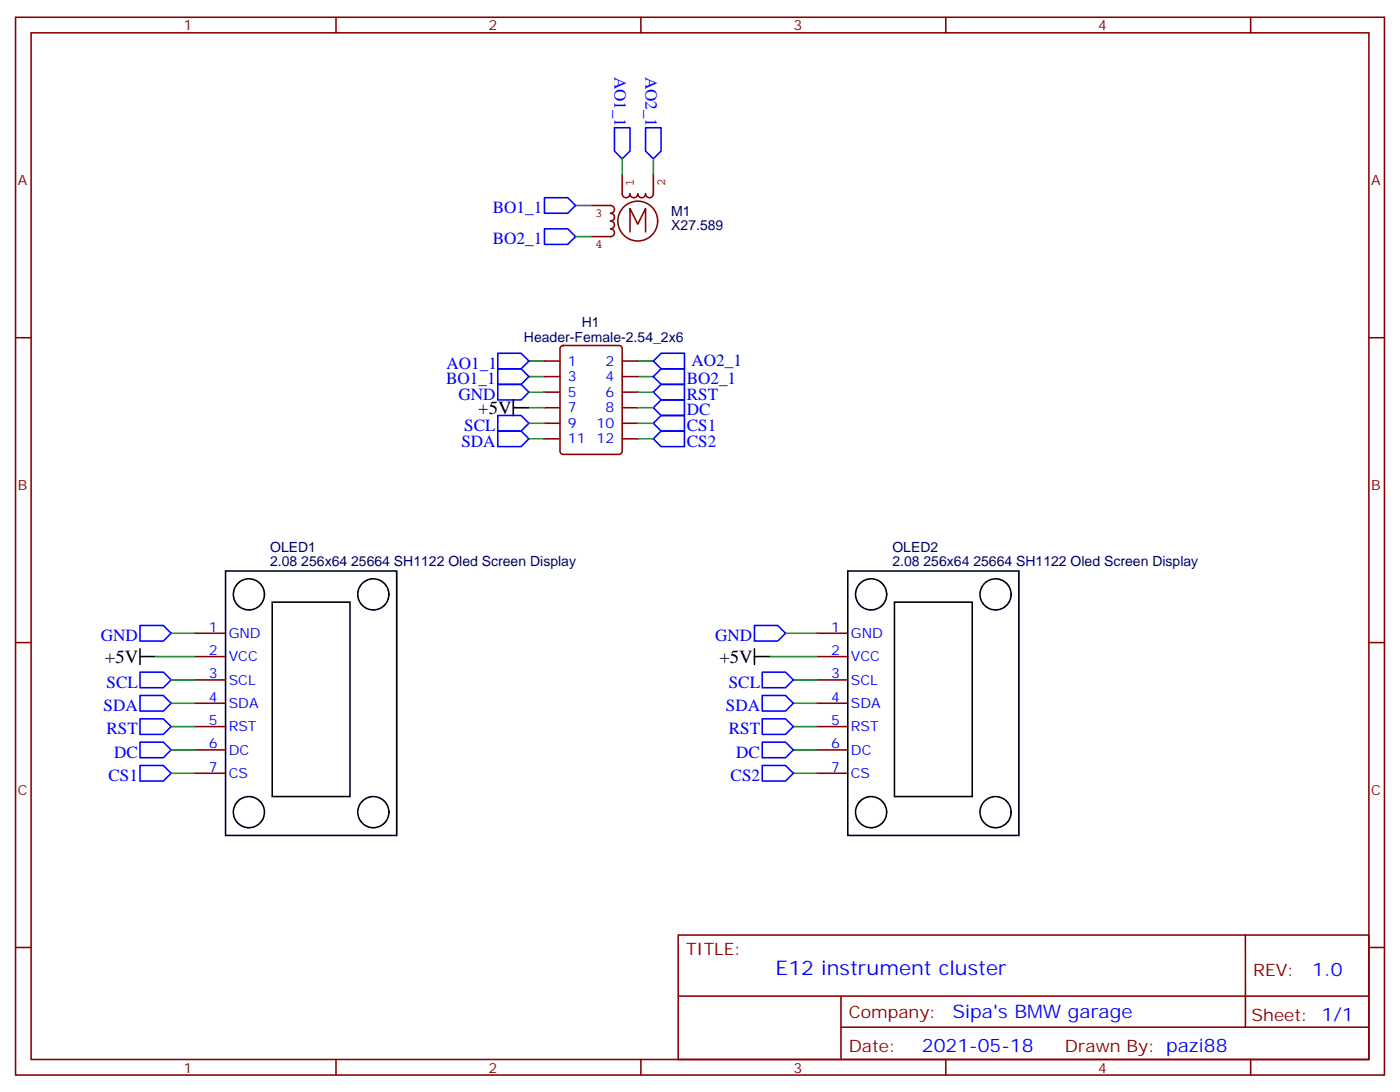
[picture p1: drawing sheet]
<svg xmlns="http://www.w3.org/2000/svg" width="317mm" height="248mm" viewBox="0 0 317 248" stroke-linecap="round" stroke-linejoin="round" font-family="sans-serif">
<g fill="none" stroke="#870000" stroke-width=".35">
<path d="M3.5 3.9h310.5v239.9h-310.5zM7.1 7.4h303.3v232.9h-303.3zM76.2 3.9v3.5M145.3 3.9v3.5M214.5 3.9v3.5M283.6 3.9v3.5M3.5 76.6h3.6M127.2 78.6l.5-.2h12.7a.71 .71 0 0 1 .7 .7v23.2a.76 .76 0 0 1-.7 .7h-12.7a.76 .76 0 0 1-.7-.7v-23.2zM310.4 76.6h3.6M123.5 81.9h3.5M123.5 85.4h3.5M123.5 88.9h3.5"/>
<path d="M123.5 92.5h3.5M123.5 96h3.5M123.5 99.5h3.5M141.1 81.9h3.5M141.1 85.4h3.5M141.1 88.9h3.5M141.1 92.5h3.5M141.1 96h3.5M141.1 99.5h3.5M3.5 145.7h3.6M44.1 143.6h7.1M44.1 148.9h7.1"/>
<path d="M44.1 154.2h7.1M44.1 159.5h7.1M185.2 143.6h7.1M185.2 148.9h7.1M185.2 154.2h7.1M185.2 159.5h7.1M310.4 145.7h3.6M44.1 164.8h7.1M44.1 170.1h7.1M44.1 175.4h7.1M185.2 164.8h7.1M185.2 170.1h7.1"/>
<path d="M185.2 175.4h7.1M3.5 214.9h3.6M153.8 212.1h156.6v28.2h-156.6zM282.4 212.1v20.9M310.4 214.9h3.6M153.8 225.9h156.5M190.7 233h119.6M190.7 225.9v14.1M76.2 240.3v3.5M145.3 240.3v3.5M214.5 240.3v3.5M283.6 240.3v3.5"/>
</g>
<g fill="none" stroke="#850000" stroke-width=".35">
<path d="M141.1 39.5v4.5a.88 .88 0 0 0 .9 .8 .88 .88 0 0 0 .9-.8 .88 .88 0 0 0 .9 .8 .88 .88 0 0 0 .8-.8 .88 .88 0 0 0 .9 .8 .88 .88 0 0 0 .9-.8 .88 .88 0 0 0 .9 .8 .88 .88 0 0 0 .9-.8v-4.5M134.1 46.6h4.4a.88 .88 0 0 1 .8 .9 .88 .88 0 0 1-.8 .9 .88 .88 0 0 1 .8 .8 .88 .88 0 0 1-.8 .9 .88 .88 0 0 1 .8 .9 .88 .88 0 0 1-.8 .9 .88 .88 0 0 1 .8 .9 .88 .88 0 0 1-.8 .9h-4.4M142.9 52.6v-5.3l1.7 3.5 1.8-3.5v5.3"/>
<circle cx="144.6" cy="50.1" r="4.5"/>
</g>
<g fill="none" stroke="#00f" stroke-width=".35">
<path d="M139.3 29h3.6v5.3l-1.8 1.7-1.8-1.7zM146.4 29h3.5v5.3l-1.7 1.7-1.8-1.7zM123.5 51.9h5.3l1.7 1.8-1.7 1.7h-5.3zM123.5 44.8h5.3l1.7 1.8-1.7 1.8h-5.3zM112.9 83.6h5.3l1.7 1.8-1.7 1.8h-5.3zM112.9 80.1h5.3l1.7 1.8-1.7 1.7h-5.3zM112.9 87.2h5.3l1.7 1.7-1.7 1.8h-5.3zM112.9 94.2h5.3l1.7 1.8-1.7 1.8h-5.3zM112.9 97.8h5.3l1.7 1.7-1.7 1.8h-5.3zM149.9 83.6h5.3v3.6h-5.3l-1.7-1.8zM149.9 80.1h5.3v3.5h-5.3l-1.7-1.7zM149.9 87.2h5.3v3.5h-5.3l-1.7-1.8z"/>
<path d="M149.9 90.7h5.3v3.5h-5.3l-1.7-1.7zM149.9 94.2h5.3v3.6h-5.3l-1.7-1.8zM149.9 97.8h5.3v3.5h-5.3l-1.7-1.8zM31.7 141.9h5.3l1.8 1.7-1.8 1.8h-5.3zM31.7 152.4h5.3l1.8 1.8-1.8 1.8h-5.3zM31.7 157.7h5.3l1.8 1.8-1.8 1.8h-5.3zM171.1 141.9h5.3l1.8 1.7-1.8 1.8h-5.3zM172.9 157.7h5.3l1.7 1.8-1.7 1.8h-5.3zM172.9 152.4h5.3l1.7 1.8-1.7 1.8h-5.3zM31.7 163h5.3l1.8 1.8-1.8 1.7h-5.3zM31.7 168.3h5.3l1.8 1.8-1.8 1.7h-5.3zM31.7 173.6h5.3l1.8 1.8-1.8 1.7h-5.3z"/>
<path d="M172.9 173.6h5.3l1.7 1.8-1.7 1.7h-5.3zM172.9 168.3h5.3l1.7 1.8-1.7 1.7h-5.3zM172.9 163h5.3l1.7 1.8-1.7 1.7h-5.3z"/>
</g>
<g fill="none" stroke="#008700" stroke-width=".35">
<path d="M141.1 36v3.5M148.2 36v3.5M130.5 46.6h3.6M130.5 53.7h3.6M119.9 85.4h3.6M119.9 81.9h3.6M119.9 88.9h3.6M119.9 92.5h3.6M119.9 96h3.6M119.9 99.5h3.6M144.6 85.4h3.6M144.6 81.9h3.6"/>
<path d="M144.6 88.9h3.6M144.6 92.5h3.6M144.6 96h3.6M144.6 99.5h3.6M35.3 148.9h8.8M38.8 143.6h5.3M38.8 154.2h5.3M38.8 159.5h5.3M174.6 148.9h10.6M178.2 143.6h7M179.9 154.2h5.3M179.9 159.5h5.3"/>
<path d="M38.8 164.8h5.3M38.8 170.1h5.3M38.8 175.4h5.3M179.9 164.8h5.3M179.9 170.1h5.3M179.9 175.4h5.3"/>
</g>
<g fill="none" stroke="#000" stroke-width=".35">
<path d="M116.4 92.5h3.5M116.4 90.7v3.5M51.2 129.5h38.8v60h-38.8zM61.7 136.6h17.7v44.1h-17.7zM192.3 129.5h38.8v60h-38.8zM202.8 136.6h17.7v44.1h-17.7zM31.7 148.9h3.6M31.7 147.1v3.6M171.1 148.9h3.5M171.1 147.1v3.6"/>
<circle cx="56.4" cy="134.8" r="3.5"/>
<circle cx="84.7" cy="134.8" r="3.5"/>
<circle cx="197.6" cy="134.8" r="3.5"/>
<circle cx="225.8" cy="134.8" r="3.5"/>
<circle cx="56.4" cy="184.2" r="3.5"/>
<circle cx="84.7" cy="184.2" r="3.5"/>
<circle cx="197.6" cy="184.2" r="3.5"/>
<circle cx="225.8" cy="184.2" r="3.5"/>
</g>
<text font-size="4.6" fill="#00f" x="175.9" y="221.1">E12 instrument cluster</text>
<g font-size="4.2">
<text x="108.5" y="93.8">+5V</text>
<text x="23.8" y="150.3">+5V</text>
<text x="163.1" y="150.3">+5V</text>
</g>
<g font-size="4.2" fill="#00f">
<text x="297.6" y="221.3">1.0</text>
<text x="216" y="230.9">Sipa's BMW garage</text>
<text x="209.1" y="238.7">2021-05-18</text>
</g>
<g font-size="3.9" fill="#00f">
<text x="139.3" y="17.4" transform="rotate(90 139.3 17.4)">AO1_1</text>
<text x="146.4" y="17.4" transform="rotate(90 146.4 17.4)">AO2_1</text>
<text x="111.8" y="48.4">BO1_1</text>
<text x="111.8" y="55.4">BO2_1</text>
<text x="101.3" y="83.6">AO1_1</text>
<text x="156.8" y="83.1">AO2_1</text>
<text x="101.2" y="87.2">BO1_1</text>
<text x="155.8" y="87.2">BO2_1</text>
<text x="104" y="90.7">GND</text>
<text x="155.8" y="90.7">RST</text>
<text x="155.8" y="94.2">DC</text>
<text x="104.6" y="101.3">SDA</text>
<text x="105.3" y="97.8">SCL</text>
<text x="155.8" y="97.8">CS1</text>
<text x="155.8" y="101.3">CS2</text>
<text x="22.8" y="145.4">GND</text>
<text x="162.2" y="145.4">GND</text>
<text x="24.2" y="156">SCL</text>
<text x="165.3" y="156">SCL</text>
<text x="23.5" y="161.3">SDA</text>
<text x="164.6" y="161.3">SDA</text>
<text x="24.2" y="166.5">RST</text>
<text x="165.3" y="166.5">RST</text>
<text x="25.9" y="171.8">DC</text>
<text x="167" y="171.8">DC</text>
<text x="24.6" y="177.1">CS1</text>
<text x="165.7" y="177.1">CS2</text>
</g>
<g font-size="3.9" fill="#800">
<text x="155.6" y="216.6">TITLE:</text>
<text x="284.2" y="221.3">REV:</text>
<text x="192.5" y="230.8">Company:</text>
<text x="283.9" y="231.5">Sheet: 1/1</text>
<text x="192.5" y="238.5">Date:</text>
<text x="241.5" y="238.6">Drawn By: pazi88</text>
</g>
<g font-size="3.2" fill="#800">
<text x="41.6" y="6.9">1</text>
<text x="110.8" y="6.9">2</text>
<text x="179.9" y="6.9">3</text>
<text x="249.1" y="6.9">4</text>
<text x="4.1" y="42">A</text>
<text x="311" y="42">A</text>
<text x="4.1" y="111.2">B</text>
<text x="311" y="111.2">B</text>
<text x="4.1" y="180.3">C</text>
<text x="311" y="180.3">C</text>
<text x="41.6" y="243.3">1</text>
<text x="110.8" y="243.3">2</text>
<text x="179.9" y="243.3">3</text>
<text x="249.1" y="243.3">4</text>
</g>
<g font-size="3.2" fill="#000080">
<text x="152.2" y="52.2">X27.589</text>
<text x="152.2" y="49">M1</text>
<text x="118.8" y="77.6">Header-Female-2.54_2x6</text>
<text x="131.9" y="74.1">H1</text>
<text x="61.3" y="125.3">OLED1</text>
<text x="202.4" y="125.3">OLED2</text>
<text x="61.3" y="128.4">2.08 256x64 25664 SH1122 Oled Screen Display</text>
<text x="202.4" y="128.4">2.08 256x64 25664 SH1122 Oled Screen Display</text>
</g>
<g font-size="3.2" fill="#00f">
<text x="128.8" y="82.9">1</text>
<text x="137.3" y="82.9">2</text>
<text x="128.8" y="86.5">3</text>
<text x="128.8" y="90">5</text>
<text x="137.3" y="86.5">4</text>
<text x="137.3" y="90">6</text>
<text x="128.8" y="93.5">7</text>
<text x="137.3" y="93.5">8</text>
<text x="128.8" y="97">9</text>
<text x="128.8" y="100.6">11</text>
<text x="135.3" y="97">10</text>
<text x="135.3" y="100.6">12</text>
<text x="47.4" y="143.3">1</text>
<text x="188.5" y="143.3">1</text>
<text x="47.4" y="148.6">2</text>
<text x="51.9" y="144.7">GND</text>
<text x="51.9" y="150">VCC</text>
<text x="188.5" y="148.6">2</text>
<text x="193" y="144.7">GND</text>
<text x="193" y="150">VCC</text>
<text x="47.4" y="153.8">3</text>
<text x="51.9" y="155.3">SCL</text>
<text x="188.5" y="153.8">3</text>
<text x="193" y="155.3">SCL</text>
<text x="47.4" y="159.1">4</text>
<text x="51.9" y="160.5">SDA</text>
<text x="188.5" y="159.1">4</text>
<text x="193" y="160.5">SDA</text>
<text x="47.4" y="164.4">5</text>
<text x="51.9" y="165.8">RST</text>
<text x="188.5" y="164.4">5</text>
<text x="193" y="165.8">RST</text>
<text x="47.4" y="169.7">6</text>
<text x="51.9" y="171.1">DC</text>
<text x="188.5" y="169.7">6</text>
<text x="193" y="171.1">DC</text>
<text x="47.4" y="175">7</text>
<text x="51.9" y="176.4">CS</text>
<text x="188.5" y="175">7</text>
<text x="193" y="176.4">CS</text>
</g>
<g font-size="2.8" fill="#840000">
<text x="143.8" y="42.2" transform="rotate(-90 143.8 42.2)">1</text>
<text x="150.8" y="42.2" transform="rotate(-90 150.8 42.2)">2</text>
<text x="135" y="49.2">3</text>
<text x="135" y="56.3">4</text>
</g>
</svg>
